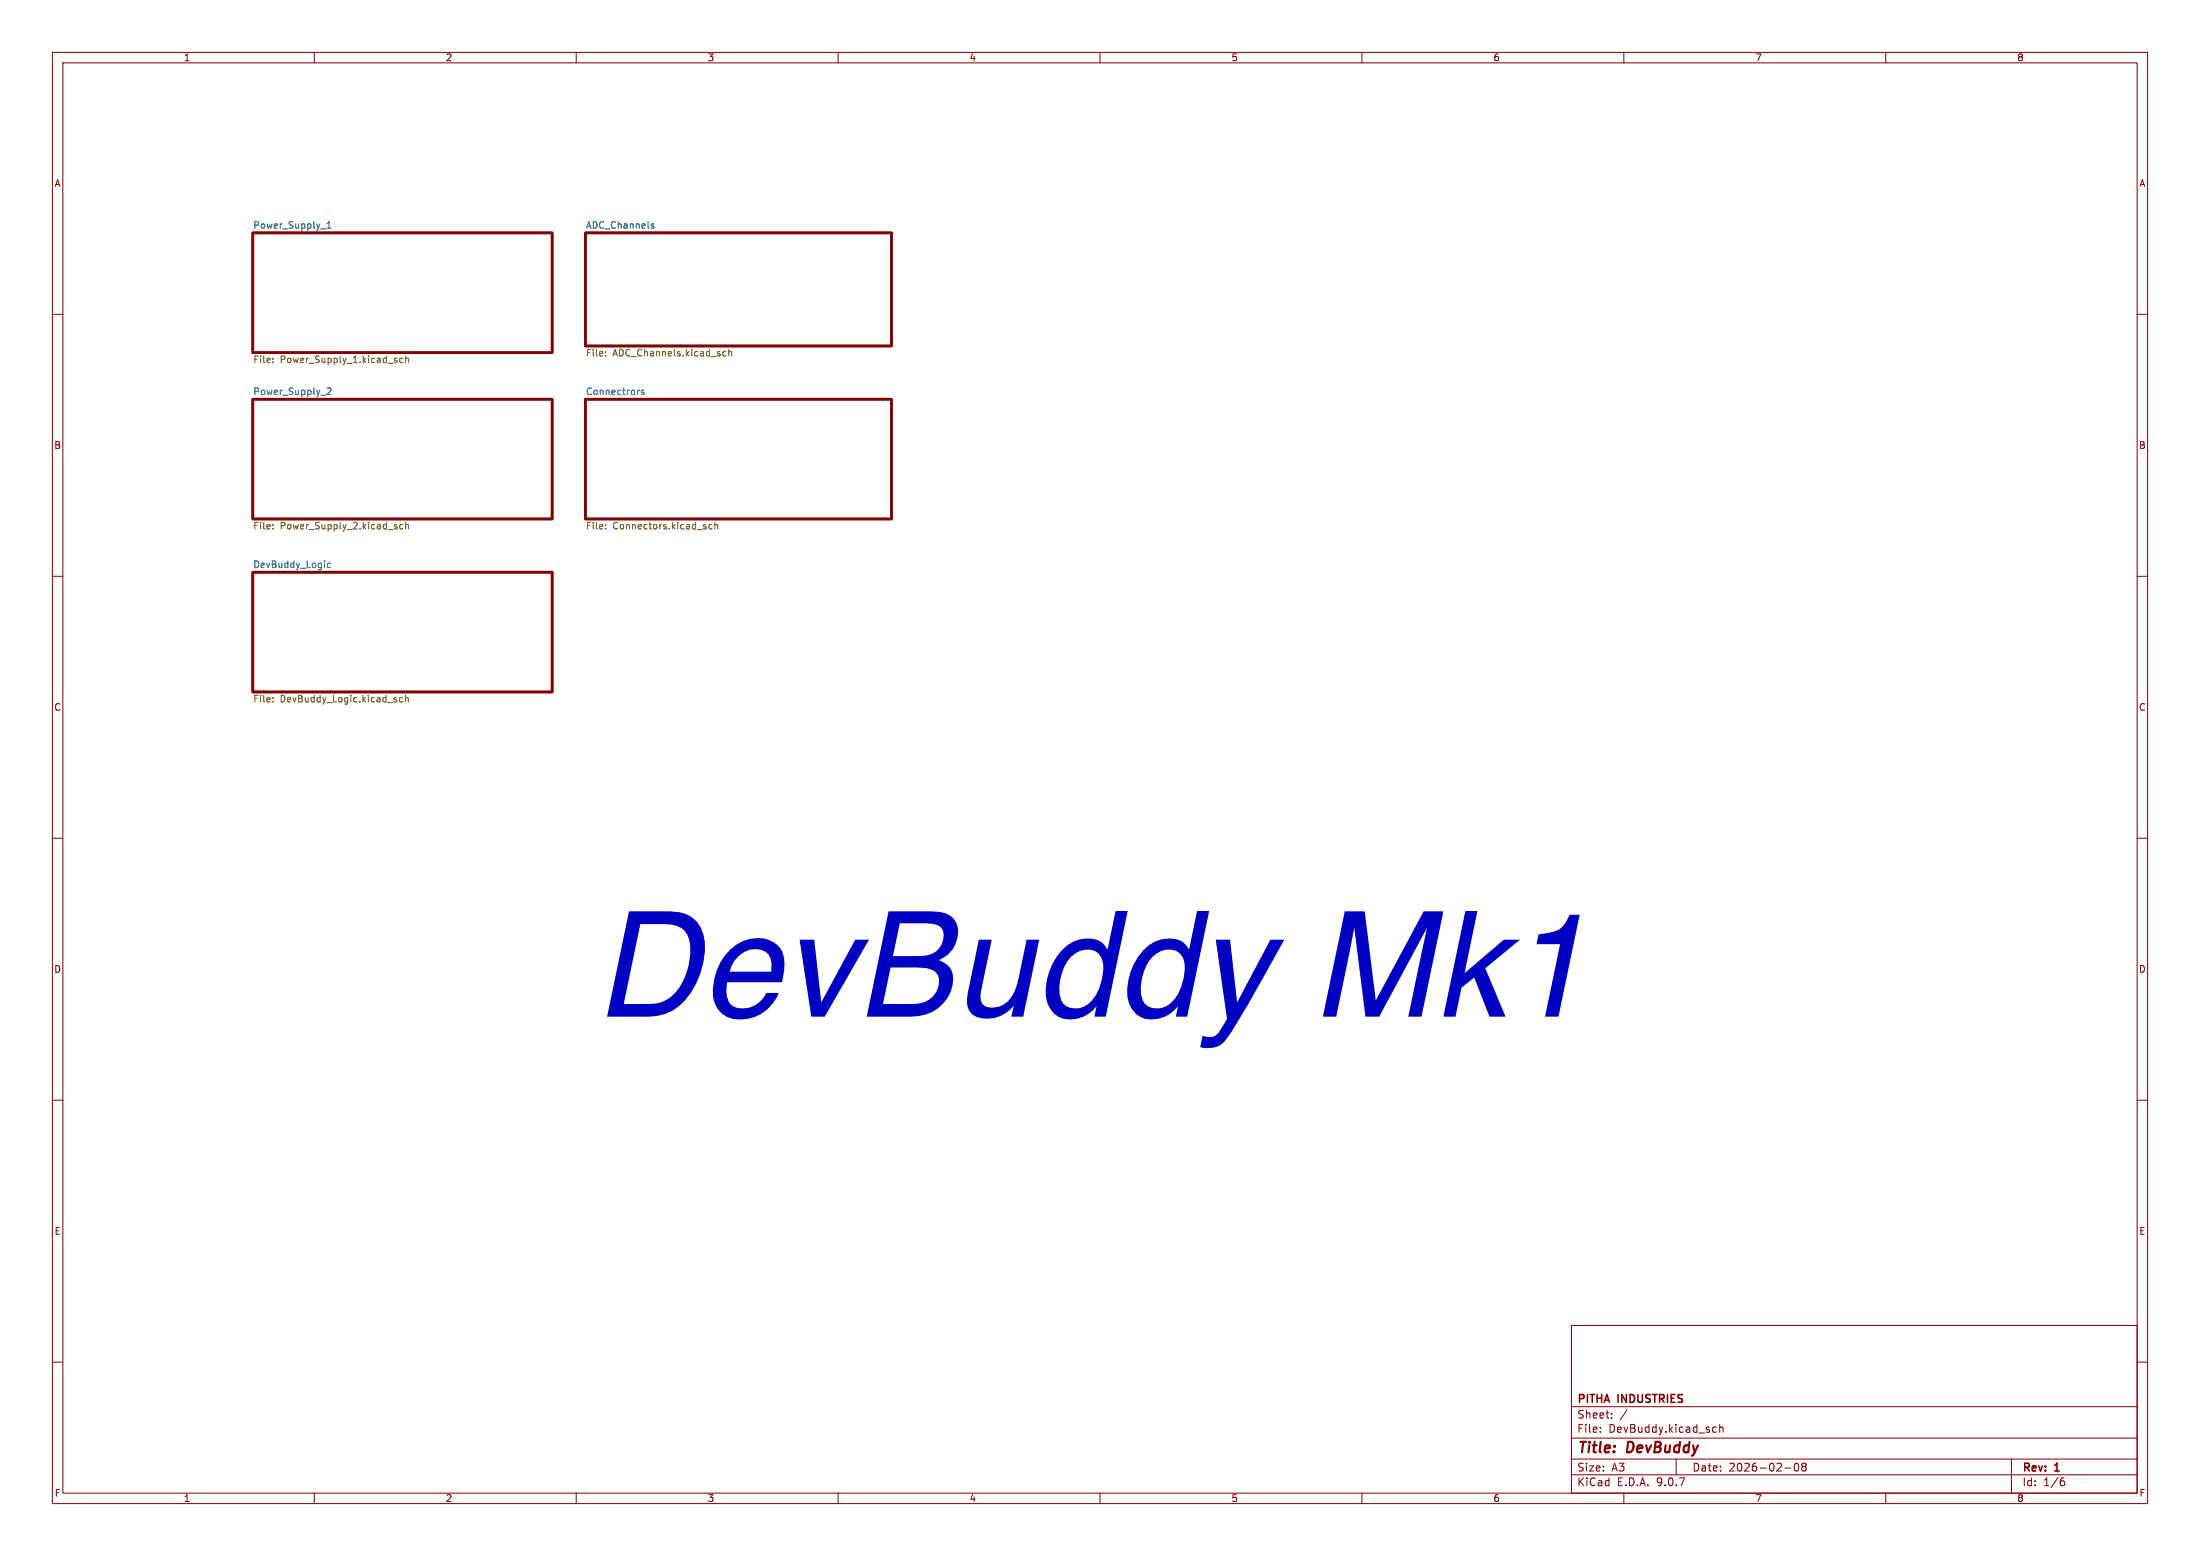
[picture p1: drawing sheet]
<svg xmlns="http://www.w3.org/2000/svg" width="420mm" height="297mm" viewBox="0 0 420 297" stroke-linecap="round" stroke-linejoin="round" font-family="sans-serif">
<g fill="none" stroke="#840000" stroke-width=".19">
<path d="M10 10h400v277h-400zM12 12h396v273h-396zM60 10v2M110 10v2M160 10v2M210 10v2M260 10v2M310 10v2M360 10v2M10 60h2M408 60h2M10 110h2"/>
<path d="M408 110h2M10 160h2M408 160h2M10 210h2M408 210h2M300 253h108v32h-108zM10 260h2M300 278.5h108M300 274.5h108M300 268.5h108M305.5 273.2v.2M305.5 272.5v.1"/>
<path d="M307.7 270.5v.2M307.7 269.8v.1M310.6 269.1l-1.3 1.9M320 278.5v3M327.1 272.5h.6M327.1 273.3h.6M328.3 272.5l.2-.1 .4 .1v.9M328.3 271.9v1.5M342.7 279.4l.2-.1a.8 .8 0 0 1 .5 .7 .8 .8 0 0 1-.5 .8l-.2-.2-.2-.4zM344.2 279.9l-.3-.3 .3-.3 .5 .1 .1 .2-.3 .3M344.2 279.9l-.3 .3 .1 .4 .2 .2 .5-.1 .1-.2-.1-.4-.2-.2M344.2 279.9h.3"/>
<path d="M384 278.5v6.5M408 260h2M60 285v2M110 285v2M160 285v2M210 285v2M260 285v2M300 281.5h108M310 285v2M340.7 280.2h1.2M360 285v2M393.6 282.7h.4l.2 .2-.1 .5-.5 .2"/>
<path d="M394 282.1l-.4 .1"/>
</g>
<path d="M48.3 44.5h57.1v22.8h-57.1zM111.8 44.5h58.4v21.5h-58.4zM48.3 76.2h57.1v22.9h-57.1zM111.8 76.2h58.4v22.9h-58.4zM48.3 109.2h57.1v22.9h-57.1z" fill="none" stroke="#840000" stroke-width=".5"/>
<path d="M61.2 43.7h1M62.5 43.6h.7M62.5 42.7l.3-.4v1.3M124.5 43.2h.3l.1 .2-.5 .2M124.5 42.7l.3 .1M61.2 75.4h1M62.5 74.2l.4-.1 .3 .3-.8 .9h.8M122.1 74.5h-.3M122.9 74.5h-.3l-.2 .2 .1 .1 .4 .2v.3h-.5M63.1 107.6l-.3-.1-.3 .2 .1 .6h.5" fill="none" stroke="#006464" stroke-width=".19"/>
<g fill="none" stroke="#725600" stroke-width=".19">
<path d="M52.1 68.4v.2M52.1 69.1v.1M75.6 68.8l.2 .2-.2 .2M75.6 68.4h.2M76.9 68.4h-.4l-.2 .2 .1 .6h.5M77.4 67.9v1.3M77.4 68.5l.2-.1h.3l.1 .8M115.6 67.8v.1M115.6 67.2v.1M138 67.7l.2 .2h.4M138.6 67.2l-.4-.1-.2 .2M139.1 67.2l.2-.1 .3 .1 .1 .7"/>
<path d="M139.1 66.7v1.2M77.4 99.7v1.3M136.5 99.7v1.3M52.1 100.8v.2M52.1 100.2v.1M75.6 100.5l.2 .2-.2 .3M75.6 100.1l.2 .1M76.9 100.2l-.4-.1-.2 .3 .1 .5h.5M77.4 100.2l.2-.1 .3 .1 .1 .8M115.6 100.2v.1M115.6 100.8v.2M135.9 100.2l-.3-.1-.3 .3 .1 .5h.5"/>
<path d="M136.5 100.2l.2-.1 .3 .1v.8M52.1 133.2v.1M52.1 133.9v.1M75.7 133.6v.3M76.8 133.2l-.3-.1-.3 .3 .2 .5h.4M77.4 133.3l.2-.2 .3 .1v.8M77.4 132.7v1.3"/>
</g>
<text font-size="27.9" fill="#0000c2" x="113.7" y="199.8">DevBuddy Mk1</text>
<g font-size="2.8" fill="#840000">
<text x="301" y="277.9">Title:</text>
<text x="310.6" y="277.9">DevBuddy</text>
</g>
<g font-size="2.1" fill="#840000">
<text x="301" y="268.2">PITHA</text>
<text x="308.9" y="268.2">INDUSTRIES</text>
<text x="301" y="273.7">File:</text>
<text x="301" y="271">Sheet:</text>
<text x="307.1" y="273.7">DevBuddy.kicad_sch</text>
<text x="301" y="281.1">Size:</text>
<text x="307.6" y="281.1">A3</text>
<text x="323" y="281.1">Date:</text>
<text x="330" y="281.1">2026-02-08</text>
<text x="386" y="281.3">Rev:</text>
<text x="392.4" y="281.3">1</text>
<text x="301" y="283.9">KiCad</text>
<text x="308.7" y="283.9">E.D.A.</text>
<text x="316.3" y="283.9">9.0.7</text>
<text x="386" y="283.9">Id:</text>
<text x="390.1" y="283.9">1/6</text>
</g>
<g font-size="1.8" fill="#840000">
<text x="35" y="11.9">1</text>
<text x="85" y="11.9">2</text>
<text x="135" y="11.9">3</text>
<text x="185" y="11.9">4</text>
<text x="235" y="11.9">5</text>
<text x="285" y="11.9">6</text>
<text x="335" y="11.9">7</text>
<text x="385" y="11.9">8</text>
<text x="10.3" y="35.9">A</text>
<text x="408.3" y="35.9">A</text>
<text x="10.3" y="85.9">B</text>
<text x="408.2" y="85.9">B</text>
<text x="10.3" y="135.9">C</text>
<text x="408.2" y="135.9">C</text>
<text x="10.3" y="185.9">D</text>
<text x="408.2" y="185.9">D</text>
<text x="10.3" y="235.9">E</text>
<text x="408.3" y="235.9">E</text>
<text x="10.3" y="285.9">F</text>
<text x="35" y="286.9">1</text>
<text x="85" y="286.9">2</text>
<text x="135" y="286.9">3</text>
<text x="185" y="286.9">4</text>
<text x="235" y="286.9">5</text>
<text x="285" y="286.9">6</text>
<text x="335" y="286.9">7</text>
<text x="385" y="286.9">8</text>
<text x="408.3" y="285.9">F</text>
</g>
<g font-size="1.8" fill="#006464">
<text x="48.3" y="43.7">Power_Supply_1</text>
<text x="111.8" y="43.7">ADC_Channels</text>
<text x="48.3" y="75.5">Power_Supply_2</text>
<text x="111.8" y="75.5">Connectrors</text>
<text x="48.3" y="108.5">DevBuddy_Logic</text>
</g>
<g font-size="1.8" fill="#725600">
<text x="48.3" y="69.6">File:</text>
<text x="53.5" y="69.6">Power_Supply_1.kicad_sch</text>
<text x="111.8" y="68.4">File:</text>
<text x="117" y="68.4">ADC_Channels.kicad_sch</text>
<text x="48.3" y="101.4">File:</text>
<text x="53.5" y="101.4">Power_Supply_2.kicad_sch</text>
<text x="111.8" y="101.4">File:</text>
<text x="117" y="101.4">Connectors.kicad_sch</text>
<text x="48.3" y="134.4">File:</text>
<text x="53.5" y="134.4">DevBuddy_Logic.kicad_sch</text>
</g>
</svg>
